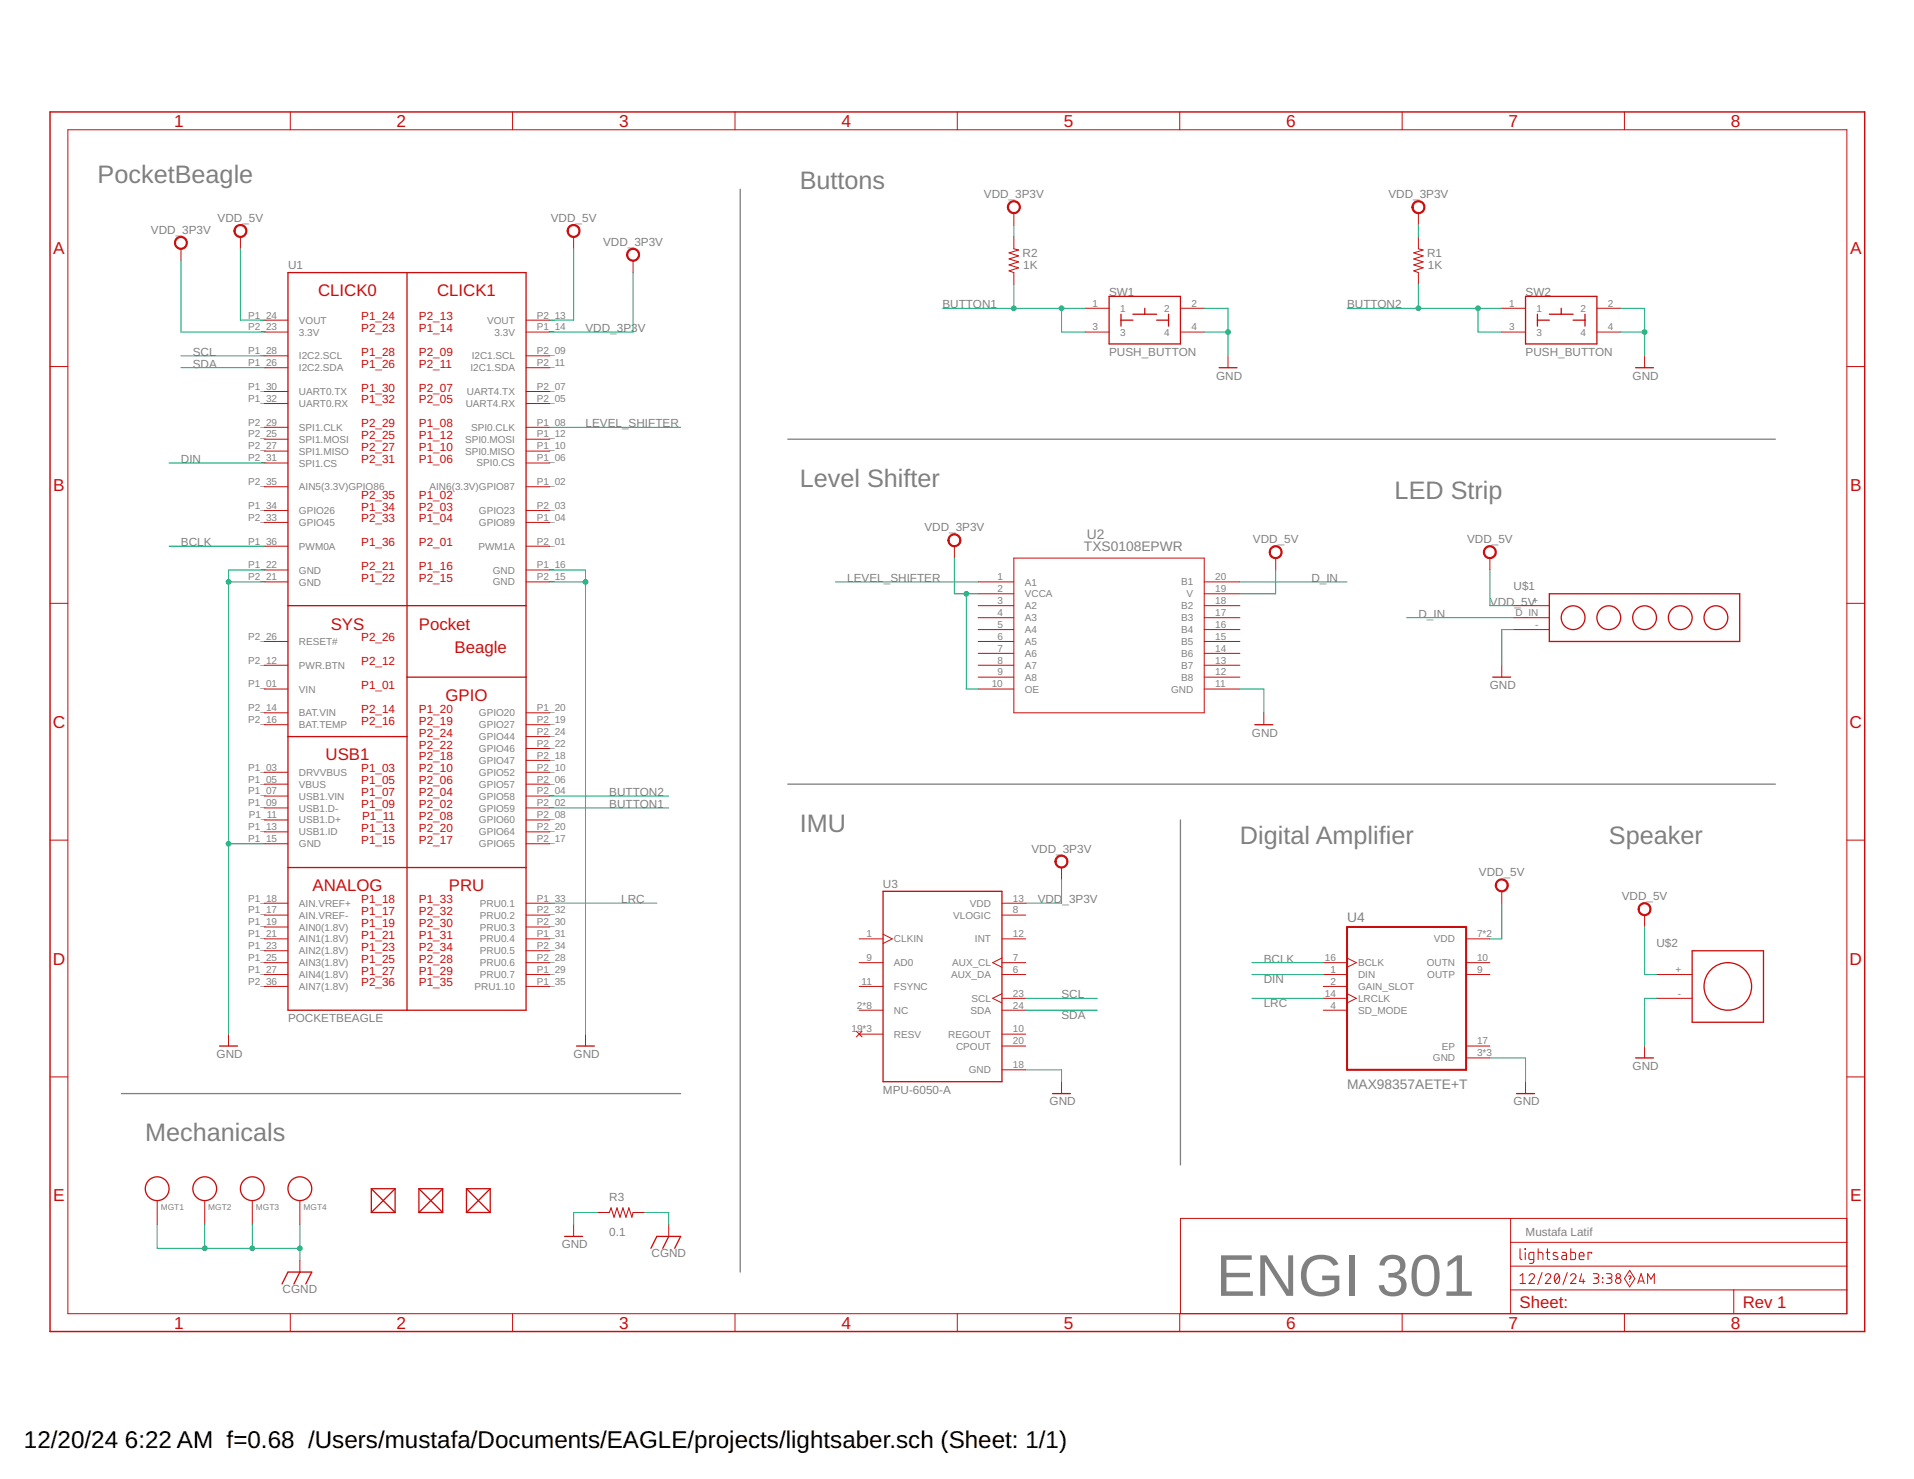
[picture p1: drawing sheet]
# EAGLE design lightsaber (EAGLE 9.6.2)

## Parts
FUD1  FIDUCIAL  [FIDUCIAL_40MIL]
FUD2  FIDUCIAL  [FIDUCIAL_40MIL]
FUD3  FIDUCIAL  [FIDUCIAL_40MIL]
MGT1  MOUNTING_HOLE  [MOUNTING_HOLE]
MGT2  MOUNTING_HOLE  [MOUNTING_HOLE]
MGT3  MOUNTING_HOLE  [MOUNTING_HOLE]
MGT4  MOUNTING_HOLE  [MOUNTING_HOLE]
R1  1K  R_R0603  [R0603]
R2  1K  R_R0603  [R0603]
R3  0.1  R_R0805  [R0805]
SW1  PUSH_BUTTON  [BUTTON_12.5MM]
SW2  PUSH_BUTTON  [BUTTON_12.5MM]
U1  POCKETBEAGLE  [POCKETBEAGLE]
U2  TXS0108EPWR  [PW20]
U3  MPU-6050-A  [QFN50P400X400X95-24N]
U4  MAX98357AETE+T  [QFN50P300X300X80-17N]
U$1  LED_LIGHT_STRIP  [LED_LIGHT_STRIP]
U$2  SPEAKER  [SPEAKER]

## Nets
BCLK: U1.P1_36(PWM0A) U4.16(BCLK)
BUTTON1: R2.1 SW1.1 SW1.3 U1.P2_02(GPIO59)
BUTTON2: R1.1 SW2.1 SW2.3 U1.P2_04(GPIO58)
CGND: MGT1.P$1 MGT2.P$1 MGT3.P$1 MGT4.P$1 R3.2
D_IN: U2.20(B1) U$1.D_IN
DIN: U1.P2_31(SPI1.CS) U4.1(DIN)
GND: R3.1 SW1.2 SW1.4 SW2.2 SW2.4 U1.P1_15(GND) U1.P1_16(GND) U1.P1_22(GND) U1.P2_15(GND) U1.P2_21(GND) U2.11(GND) U3.18(GND) U4.3(GND) U4.11(GND) U4.15(GND) U$1.-(GND) U$2.-
LEVEL_SHIFTER: U1.P1_08(SPI0.CLK) U2.1(A1)
LRC: U1.P1_33(PRU0.1) U4.14(LRCLK)
SCL: U1.P1_28(I2C2.SCL) U3.23(SCL)
SDA: U1.P1_26(I2C2.SDA) U3.24(SDA)
VDD_3P3V: R1.2 R2.2 U1.P1_14(3.3V) U1.P2_23(3.3V) U2.2(VCCA) U2.10(OE) U3.13(VDD)
VDD_5V: U1.P1_24(VOUT) U1.P2_13(VOUT) U2.19(V) U4.7(VDD) U4.8(VDD) U$1.+(+5V) U$2.+
Unconnected: FUD1.P$1 FUD2.P$1 FUD3.P$1 U1.P1_02(AIN6(3.3V)GPIO87) U1.P1_03(DRVVBUS) U1.P1_04(GPIO89) U1.P1_05(VBUS) U1.P1_06(SPI0.CS) U1.P1_07(USB1.VIN) U1.P1_09(USB1.D-) U1.P1_10(SPI0.MISO) U1.P1_11(USB1.D+) U1.P1_12(SPI0.MOSI) U1.P1_13(USB1.ID) U1.P1_17(AIN.VREF-) U1.P1_18(AIN.VREF+) U1.P1_19(AIN0(1.8V)) U1.P1_20(GPIO20) U1.P1_21(AIN1(1.8V)) U1.P1_23(AIN2(1.8V)) U1.P1_25(AIN3(1.8V)) U1.P1_27(AIN4(1.8V)) U1.P1_29(PRU0.7) U1.P1_30(UART0.TX) U1.P1_31(PRU0.4) U1.P1_32(UART0.RX) U1.P1_34(GPIO26) U1.P1_35(PRU1.10) U1.P2_01(PWM1A) U1.P2_03(GPIO23) U1.P2_05(UART4.RX) U1.P2_06(GPIO57) U1.P2_07(UART4.TX) U1.P2_08(GPIO60) U1.P2_09(I2C1.SCL) U1.P2_10(GPIO52) U1.P2_11(I2C1.SDA) U1.P2_12(PWR.BTN) U1.P2_16(BAT.TEMP) U1.P2_17(GPIO65) U1.P2_18(GPIO47) U1.P2_19(GPIO27) U1.P2_20(GPIO64) U1.P2_22(GPIO46) U1.P2_24(GPIO44) U1.P2_25(SPI1.MOSI) U1.P2_26(RESET#) U1.P2_27(SPI1.MISO) U1.P2_28(PRU0.6) U1.P2_29(SPI1.CLK) U1.P2_30(PRU0.3) U1.P2_32(PRU0.2) U1.P2_33(GPIO45) U1.P2_34(PRU0.5) U1.P2_35(AIN5(3.3V)GPIO86) U1.P2_36(AIN7(1.8V)) U2.3(A2) U2.4(A3) U2.5(A4) U2.6(A5) U2.7(A6) U2.8(A7) U2.9(A8) U2.12(B8) U2.13(B7) U2.14(B6) U2.15(B5) U2.16(B4) U2.17(B3) U2.18(B2) U3.1(CLKIN) U3.2(NC) U3.3(NC) U3.4(NC) U3.5(NC) U3.6(AUX_DA) U3.7(AUX_CL) U3.9(AD0) U3.10(REGOUT) U3.11(FSYNC) U3.12(INT) U3.14(NC) U3.15(NC) U3.16(NC) U3.17(NC) U3.19(RESV) U3.20(CPOUT) U3.21(RESV) U3.22(RESV) U4.2(GAIN_SLOT) U4.4(SD_MODE) U4.9(OUTP) U4.10(OUTN)

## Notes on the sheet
- PocketBeagle
- Buttons
- Level Shifter
- LED Strip
- IMU
- Digital Amplifier | Speaker
- Mechanicals
- Mustafa Latif
- ENGI 301

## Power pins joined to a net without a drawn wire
BAT.VIN: U1.P2_14(BAT.VIN)
EP: U4.17(EP)
VIN: U1.P1_01(VIN)
VLOGIC: U3.8(VLOGIC)

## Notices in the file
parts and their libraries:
Lightsaber: COPYRIGHT: Copyright (C) 2024 Ultra Librarian. All rights reserved.
